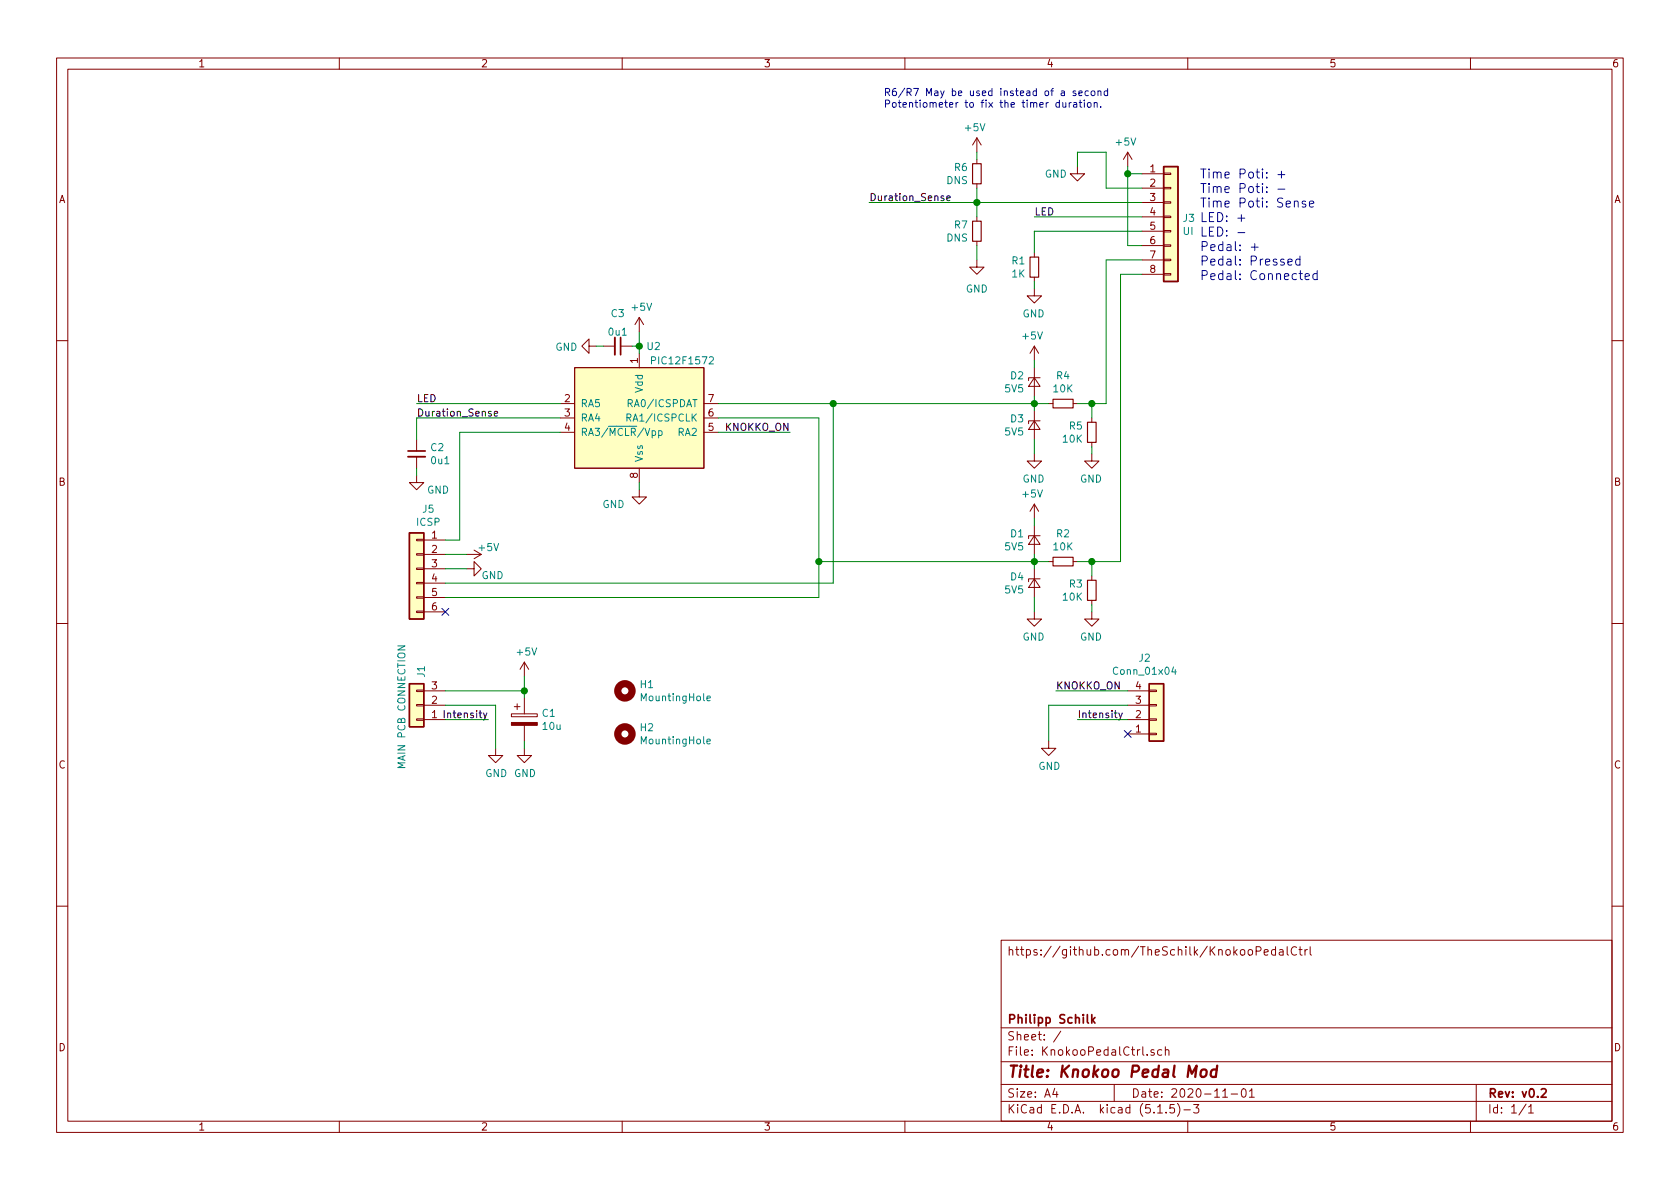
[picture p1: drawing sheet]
EESchema Schematic File Version 4
EELAYER 30 0
EELAYER END
$Descr A4 11693 8268
encoding utf-8
Sheet 1 1
Title "Knokoo Pedal Mod"
Date "2020-11-01"
Rev "v0.2"
Comp "Philipp Schilk"
Comment1 ""
Comment2 ""
Comment3 ""
Comment4 "https://github.com/TheSchilk/KnokooPedalCtrl"
$EndDescr
$Comp
L power:GND #PWR0103
U 1 1
P 3650 5200
F 0 "#PWR0103" H 3650 4950 50  0001 C CNN
F 1 "GND" H 3655 5027 50  0000 C CNN
F 2 "" H 3650 5200 50  0001 C CNN
F 3 "" H 3650 5200 50  0001 C CNN
	1    3650 5200
	1    0    0    -1  
$EndComp
Wire Wire Line
	3650 5200 3650 5150
$Comp
L Device:C_Small C3
U 1 1
P 4300 2400
F 0 "C3" V 4071 2400 50  0000 C CNN
F 1 "0u1" V 4200 2400 50  0000 C CNN
F 2 "Capacitor_SMD:C_0603_1608Metric" H 4300 2400 50  0001 C CNN
F 3 "~" H 4300 2400 50  0001 C CNN
	1    4300 2400
	0    1    1    0   
$EndComp
Wire Wire Line
	4400 2400 4450 2400
Wire Wire Line
	4450 2400 4450 2450
Wire Wire Line
	4450 2400 4450 2300
Connection ~ 4450 2400
$Comp
L power:+5V #PWR0105
U 1 1
P 4450 2300
F 0 "#PWR0105" H 4450 2150 50  0001 C CNN
F 1 "+5V" H 4465 2473 50  0000 C CNN
F 2 "" H 4450 2300 50  0001 C CNN
F 3 "" H 4450 2300 50  0001 C CNN
	1    4450 2300
	1    0    0    -1  
$EndComp
$Comp
L power:GND #PWR0107
U 1 1
P 4150 2400
F 0 "#PWR0107" H 4150 2150 50  0001 C CNN
F 1 "GND" V 4155 2272 50  0000 R CNN
F 2 "" H 4150 2400 50  0001 C CNN
F 3 "" H 4150 2400 50  0001 C CNN
	1    4150 2400
	0    1    1    0   
$EndComp
Wire Wire Line
	4150 2400 4200 2400
$Comp
L power:GND #PWR0108
U 1 1
P 4450 3400
F 0 "#PWR0108" H 4450 3150 50  0001 C CNN
F 1 "GND" H 4350 3300 50  0000 R CNN
F 2 "" H 4450 3400 50  0001 C CNN
F 3 "" H 4450 3400 50  0001 C CNN
	1    4450 3400
	1    0    0    -1  
$EndComp
Wire Wire Line
	4450 3400 4450 3350
$Comp
L Connector_Generic:Conn_01x06 J5
U 1 1
P 2900 3950
F 0 "J5" H 2818 4367 50  0000 C CNN
F 1 "ICSP" H 2818 4276 50  0000 C CNN
F 2 "Connector_PinHeader_2.54mm:PinHeader_1x06_P2.54mm_Vertical" H 2900 3950 50  0001 C CNN
F 3 "~" H 2900 3950 50  0001 C CNN
	1    2900 3950
	-1   0    0    -1  
$EndComp
Wire Wire Line
	3100 3750 3200 3750
Wire Wire Line
	3200 3750 3200 3000
Wire Wire Line
	3200 3000 3900 3000
$Comp
L power:+5V #PWR0109
U 1 1
P 3250 3850
F 0 "#PWR0109" H 3250 3700 50  0001 C CNN
F 1 "+5V" V 3200 4000 50  0000 C CNN
F 2 "" H 3250 3850 50  0001 C CNN
F 3 "" H 3250 3850 50  0001 C CNN
	1    3250 3850
	0    1    1    0   
$EndComp
Wire Wire Line
	3250 3850 3100 3850
$Comp
L power:GND #PWR0110
U 1 1
P 3250 3950
F 0 "#PWR0110" H 3250 3700 50  0001 C CNN
F 1 "GND" V 3200 3850 50  0000 R CNN
F 2 "" H 3250 3950 50  0001 C CNN
F 3 "" H 3250 3950 50  0001 C CNN
	1    3250 3950
	0    -1   -1   0   
$EndComp
Wire Wire Line
	3250 3950 3100 3950
Wire Wire Line
	3100 4050 5800 4050
Wire Wire Line
	5800 4050 5800 2800
Wire Wire Line
	5000 2900 5700 2900
Wire Wire Line
	5700 2900 5700 3900
Wire Wire Line
	5700 4150 3100 4150
$Comp
L Device:C_Small C2
U 1 1
P 2900 3150
F 0 "C2" H 2992 3196 50  0000 L CNN
F 1 "0u1" H 2992 3105 50  0000 L CNN
F 2 "Capacitor_SMD:C_0603_1608Metric" H 2900 3150 50  0001 C CNN
F 3 "~" H 2900 3150 50  0001 C CNN
	1    2900 3150
	1    0    0    -1  
$EndComp
Wire Wire Line
	2900 3300 2900 3250
Wire Wire Line
	2900 3050 2900 2900
$Comp
L Device:R_Small R5
U 1 1
P 7600 3000
F 0 "R5" H 7659 3046 50  0000 L CNN
F 1 "10K" H 7659 2955 50  0000 L CNN
F 2 "Resistor_SMD:R_0603_1608Metric" H 7600 3000 50  0001 C CNN
F 3 "~" H 7600 3000 50  0001 C CNN
	1    7600 3000
	-1   0    0    -1  
$EndComp
Wire Wire Line
	7600 2900 7600 2800
$Comp
L power:GND #PWR0113
U 1 1
P 7600 3150
F 0 "#PWR0113" H 7600 2900 50  0001 C CNN
F 1 "GND" H 7605 2977 50  0000 C CNN
F 2 "" H 7600 3150 50  0001 C CNN
F 3 "" H 7600 3150 50  0001 C CNN
	1    7600 3150
	-1   0    0    -1  
$EndComp
Wire Wire Line
	7600 3150 7600 3100
$Comp
L Device:D_Zener_Small D2
U 1 1
P 7200 2650
F 0 "D2" V 7154 2718 50  0000 L CNN
F 1 "5V5" V 7245 2718 50  0000 L CNN
F 2 "Diode_SMD:D_SOD-123" V 7200 2650 50  0001 C CNN
F 3 "~" V 7200 2650 50  0001 C CNN
	1    7200 2650
	0    -1   1    0   
$EndComp
$Comp
L Device:D_Zener_Small D3
U 1 1
P 7200 2950
F 0 "D3" V 7154 3018 50  0000 L CNN
F 1 "5V5" V 7245 3018 50  0000 L CNN
F 2 "Diode_SMD:D_SOD-123" V 7200 2950 50  0001 C CNN
F 3 "~" V 7200 2950 50  0001 C CNN
	1    7200 2950
	0    -1   1    0   
$EndComp
$Comp
L Device:R_Small R4
U 1 1
P 7400 2800
F 0 "R4" V 7204 2800 50  0000 C CNN
F 1 "10K" V 7295 2800 50  0000 C CNN
F 2 "Resistor_SMD:R_0603_1608Metric" H 7400 2800 50  0001 C CNN
F 3 "~" H 7400 2800 50  0001 C CNN
	1    7400 2800
	0    -1   1    0   
$EndComp
Wire Wire Line
	7200 2750 7200 2800
Wire Wire Line
	7300 2800 7200 2800
Connection ~ 7200 2800
Wire Wire Line
	7200 2800 7200 2850
$Comp
L power:GND #PWR0114
U 1 1
P 7200 3150
F 0 "#PWR0114" H 7200 2900 50  0001 C CNN
F 1 "GND" H 7205 2977 50  0000 C CNN
F 2 "" H 7200 3150 50  0001 C CNN
F 3 "" H 7200 3150 50  0001 C CNN
	1    7200 3150
	-1   0    0    -1  
$EndComp
Wire Wire Line
	7200 3150 7200 3050
$Comp
L power:+5V #PWR0115
U 1 1
P 7200 2500
F 0 "#PWR0115" H 7200 2350 50  0001 C CNN
F 1 "+5V" H 7215 2673 50  0000 C CNN
F 2 "" H 7200 2500 50  0001 C CNN
F 3 "" H 7200 2500 50  0001 C CNN
	1    7200 2500
	-1   0    0    -1  
$EndComp
Wire Wire Line
	7200 2500 7200 2550
$Comp
L PIC12F1571_1572:PIC12F1572 U2
U 1 1
P 4450 2900
F 0 "U2" H 4550 3400 50  0000 C CNN
F 1 "PIC12F1572" H 4750 3300 50  0000 C CNN
F 2 "Package_SO:SOIC-8_3.9x4.9mm_P1.27mm" H 3800 3250 50  0001 C CNN
F 3 "" H 3800 3250 50  0001 C CNN
	1    4450 2900
	1    0    0    -1  
$EndComp
$Comp
L power:+5V #PWR0101
U 1 1
P 3650 4700
F 0 "#PWR0101" H 3650 4550 50  0001 C CNN
F 1 "+5V" H 3665 4873 50  0000 C CNN
F 2 "" H 3650 4700 50  0001 C CNN
F 3 "" H 3650 4700 50  0001 C CNN
	1    3650 4700
	1    0    0    -1  
$EndComp
Wire Wire Line
	3100 4800 3650 4800
Wire Wire Line
	3650 4700 3650 4800
$Comp
L Device:CP C1
U 1 1
P 3650 5000
F 0 "C1" H 3768 5046 50  0000 L CNN
F 1 "10u" H 3768 4955 50  0000 L CNN
F 2 "Capacitor_SMD:CP_Elec_6.3x7.7" H 3688 4850 50  0001 C CNN
F 3 "~" H 3650 5000 50  0001 C CNN
	1    3650 5000
	1    0    0    -1  
$EndComp
Wire Wire Line
	3650 4850 3650 4800
Connection ~ 3650 4800
Wire Wire Line
	3100 4900 3450 4900
$Comp
L power:GND #PWR0102
U 1 1
P 3450 5200
F 0 "#PWR0102" H 3450 4950 50  0001 C CNN
F 1 "GND" H 3455 5027 50  0000 C CNN
F 2 "" H 3450 5200 50  0001 C CNN
F 3 "" H 3450 5200 50  0001 C CNN
	1    3450 5200
	1    0    0    -1  
$EndComp
Wire Wire Line
	3450 4900 3450 5200
Text Label 3400 5000 2    50   ~ 0
Intensity
Wire Wire Line
	3100 5000 3400 5000
Text Label 7500 5000 0    50   ~ 0
Intensity
Wire Wire Line
	7850 5000 7500 5000
Wire Wire Line
	7850 4900 7300 4900
Wire Wire Line
	7300 4900 7300 5150
$Comp
L power:GND #PWR0104
U 1 1
P 7300 5150
F 0 "#PWR0104" H 7300 4900 50  0001 C CNN
F 1 "GND" H 7305 4977 50  0000 C CNN
F 2 "" H 7300 5150 50  0001 C CNN
F 3 "" H 7300 5150 50  0001 C CNN
	1    7300 5150
	1    0    0    -1  
$EndComp
$Comp
L Connector_Generic:Conn_01x08 J3
U 1 1
P 8150 1500
F 0 "J3" H 8230 1492 50  0000 L CNN
F 1 "UI" H 8230 1401 50  0000 L CNN
F 2 "Connector_JST:JST_XH_S8B-XH-A_1x08_P2.50mm_Horizontal" H 8230 1355 50  0001 L CNN
F 3 "~" H 8150 1500 50  0001 C CNN
	1    8150 1500
	1    0    0    -1  
$EndComp
Text Notes 8350 1950 0    63   ~ 0
Time Poti: +\nTime Poti: -\nTime Poti: Sense\nLED: +\nLED: -\nPedal: +\nPedal: Pressed\nPedal: Connected
Wire Wire Line
	7600 2800 7500 2800
Wire Wire Line
	5000 3000 5500 3000
Text Label 5500 3000 2    50   ~ 0
KNOKKO_ON
Text Label 7350 4800 0    50   ~ 0
KNOKKO_ON
Wire Wire Line
	7350 4800 7850 4800
Wire Wire Line
	2900 2900 3900 2900
$Comp
L power:GND #PWR0106
U 1 1
P 2900 3300
F 0 "#PWR0106" H 2900 3050 50  0001 C CNN
F 1 "GND" H 3050 3200 50  0000 C CNN
F 2 "" H 2900 3300 50  0001 C CNN
F 3 "" H 2900 3300 50  0001 C CNN
	1    2900 3300
	1    0    0    -1  
$EndComp
Text Label 2900 2900 0    50   ~ 0
Duration_Sense
Text Label 2900 2800 0    50   ~ 0
LED
Wire Wire Line
	2900 2800 3900 2800
Wire Wire Line
	5000 2800 5800 2800
NoConn ~ 3100 4250
$Comp
L power:+5V #PWR0111
U 1 1
P 7850 1150
F 0 "#PWR0111" H 7850 1000 50  0001 C CNN
F 1 "+5V" H 7865 1323 50  0000 C CNN
F 2 "" H 7850 1150 50  0001 C CNN
F 3 "" H 7850 1150 50  0001 C CNN
	1    7850 1150
	-1   0    0    -1  
$EndComp
Wire Wire Line
	7850 1150 7850 1200
Wire Wire Line
	7850 1200 7950 1200
Wire Wire Line
	7850 1200 7850 1700
Wire Wire Line
	7850 1700 7950 1700
Connection ~ 7850 1200
Wire Wire Line
	7950 1500 7200 1500
Text Label 7200 1500 0    50   ~ 0
LED
Text Label 6050 1400 0    50   ~ 0
Duration_Sense
$Comp
L Device:R_Small R1
U 1 1
P 7200 1850
F 0 "R1" H 7259 1896 50  0000 L CNN
F 1 "1K" H 7259 1805 50  0000 L CNN
F 2 "Resistor_SMD:R_0603_1608Metric" H 7200 1850 50  0001 C CNN
F 3 "~" H 7200 1850 50  0001 C CNN
	1    7200 1850
	-1   0    0    -1  
$EndComp
$Comp
L power:GND #PWR0112
U 1 1
P 7200 2000
F 0 "#PWR0112" H 7200 1750 50  0001 C CNN
F 1 "GND" H 7205 1827 50  0000 C CNN
F 2 "" H 7200 2000 50  0001 C CNN
F 3 "" H 7200 2000 50  0001 C CNN
	1    7200 2000
	-1   0    0    -1  
$EndComp
Wire Wire Line
	7200 2000 7200 1950
Wire Wire Line
	7200 1750 7200 1600
Wire Wire Line
	7200 1600 7950 1600
Wire Wire Line
	7700 1300 7700 1050
Wire Wire Line
	7700 1050 7500 1050
Wire Wire Line
	7500 1050 7500 1150
Wire Wire Line
	7700 1300 7950 1300
$Comp
L power:GND #PWR0116
U 1 1
P 7500 1150
F 0 "#PWR0116" H 7500 900 50  0001 C CNN
F 1 "GND" H 7650 1100 50  0000 C CNN
F 2 "" H 7500 1150 50  0001 C CNN
F 3 "" H 7500 1150 50  0001 C CNN
	1    7500 1150
	-1   0    0    -1  
$EndComp
$Comp
L Device:R_Small R3
U 1 1
P 7600 4100
F 0 "R3" H 7659 4146 50  0000 L CNN
F 1 "10K" H 7659 4055 50  0000 L CNN
F 2 "Resistor_SMD:R_0603_1608Metric" H 7600 4100 50  0001 C CNN
F 3 "~" H 7600 4100 50  0001 C CNN
	1    7600 4100
	-1   0    0    -1  
$EndComp
Wire Wire Line
	7600 4000 7600 3900
$Comp
L power:GND #PWR0117
U 1 1
P 7600 4250
F 0 "#PWR0117" H 7600 4000 50  0001 C CNN
F 1 "GND" H 7605 4077 50  0000 C CNN
F 2 "" H 7600 4250 50  0001 C CNN
F 3 "" H 7600 4250 50  0001 C CNN
	1    7600 4250
	-1   0    0    -1  
$EndComp
Wire Wire Line
	7600 4250 7600 4200
$Comp
L Device:D_Zener_Small D1
U 1 1
P 7200 3750
F 0 "D1" V 7154 3818 50  0000 L CNN
F 1 "5V5" V 7245 3818 50  0000 L CNN
F 2 "Diode_SMD:D_SOD-123" V 7200 3750 50  0001 C CNN
F 3 "~" V 7200 3750 50  0001 C CNN
	1    7200 3750
	0    -1   1    0   
$EndComp
$Comp
L Device:D_Zener_Small D4
U 1 1
P 7200 4050
F 0 "D4" V 7154 4118 50  0000 L CNN
F 1 "5V5" V 7245 4118 50  0000 L CNN
F 2 "Diode_SMD:D_SOD-123" V 7200 4050 50  0001 C CNN
F 3 "~" V 7200 4050 50  0001 C CNN
	1    7200 4050
	0    -1   1    0   
$EndComp
$Comp
L Device:R_Small R2
U 1 1
P 7400 3900
F 0 "R2" V 7204 3900 50  0000 C CNN
F 1 "10K" V 7295 3900 50  0000 C CNN
F 2 "Resistor_SMD:R_0603_1608Metric" H 7400 3900 50  0001 C CNN
F 3 "~" H 7400 3900 50  0001 C CNN
	1    7400 3900
	0    -1   1    0   
$EndComp
Wire Wire Line
	7200 3850 7200 3900
Wire Wire Line
	7300 3900 7200 3900
Connection ~ 7200 3900
Wire Wire Line
	7200 3900 7200 3950
$Comp
L power:GND #PWR0118
U 1 1
P 7200 4250
F 0 "#PWR0118" H 7200 4000 50  0001 C CNN
F 1 "GND" H 7205 4077 50  0000 C CNN
F 2 "" H 7200 4250 50  0001 C CNN
F 3 "" H 7200 4250 50  0001 C CNN
	1    7200 4250
	-1   0    0    -1  
$EndComp
Wire Wire Line
	7200 4250 7200 4150
$Comp
L power:+5V #PWR0119
U 1 1
P 7200 3600
F 0 "#PWR0119" H 7200 3450 50  0001 C CNN
F 1 "+5V" H 7215 3773 50  0000 C CNN
F 2 "" H 7200 3600 50  0001 C CNN
F 3 "" H 7200 3600 50  0001 C CNN
	1    7200 3600
	-1   0    0    -1  
$EndComp
Wire Wire Line
	7200 3600 7200 3650
Wire Wire Line
	7600 3900 7500 3900
Wire Wire Line
	7600 3900 7800 3900
Connection ~ 7600 3900
Wire Wire Line
	7950 1800 7700 1800
Wire Wire Line
	7700 1800 7700 2800
Wire Wire Line
	7700 2800 7600 2800
Connection ~ 7600 2800
Wire Wire Line
	7950 1900 7800 1900
Wire Wire Line
	7800 1900 7800 3900
Wire Wire Line
	5800 2800 7200 2800
Connection ~ 5800 2800
Wire Wire Line
	5700 3900 7200 3900
Connection ~ 5700 3900
Wire Wire Line
	5700 3900 5700 4150
$Comp
L Mechanical:MountingHole H1
U 1 1
P 4350 4800
F 0 "H1" H 4450 4846 50  0000 L CNN
F 1 "MountingHole" H 4450 4755 50  0000 L CNN
F 2 "MountingHole:MountingHole_3.2mm_M3_Pad_Via" H 4350 4800 50  0001 C CNN
F 3 "~" H 4350 4800 50  0001 C CNN
	1    4350 4800
	1    0    0    -1  
$EndComp
$Comp
L Mechanical:MountingHole H2
U 1 1
P 4350 5100
F 0 "H2" H 4450 5146 50  0000 L CNN
F 1 "MountingHole" H 4450 5055 50  0000 L CNN
F 2 "MountingHole:MountingHole_3.2mm_M3_Pad_Via" H 4350 5100 50  0001 C CNN
F 3 "~" H 4350 5100 50  0001 C CNN
	1    4350 5100
	1    0    0    -1  
$EndComp
NoConn ~ 7850 5100
$Comp
L Connector_Generic:Conn_01x04 J2
U 1 1
P 8050 5000
F 0 "J2" H 7968 4575 50  0000 C CNN
F 1 "Conn_01x04" H 7968 4666 50  0000 C CNN
F 2 "Connector_JST:JST_XH_S4B-XH-A_1x04_P2.50mm_Horizontal" H 8050 5000 50  0001 C CNN
F 3 "~" H 8050 5000 50  0001 C CNN
	1    8050 5000
	1    0    0    1   
$EndComp
$Comp
L Connector_Generic:Conn_01x03 J1
U 1 1
P 2900 4900
F 0 "J1" V 2864 4712 50  0000 R CNN
F 1 "MAIN PCB CONNECTION" V 3000 5350 50  0000 R CNN
F 2 "Connector_JST:JST_XH_S3B-XH-A_1x03_P2.50mm_Horizontal" H 2900 4900 50  0001 C CNN
F 3 "~" H 2900 4900 50  0001 C CNN
	1    2900 4900
	-1   0    0    1   
$EndComp
Wire Wire Line
	6050 1400 6800 1400
$Comp
L Device:R_Small R7
U 1 1
P 6800 1600
F 0 "R7" H 6859 1646 50  0000 L CNN
F 1 "DNS" H 6859 1555 50  0000 L CNN
F 2 "Resistor_SMD:R_0603_1608Metric" H 6800 1600 50  0001 C CNN
F 3 "~" H 6800 1600 50  0001 C CNN
	1    6800 1600
	-1   0    0    -1  
$EndComp
$Comp
L Device:R_Small R6
U 1 1
P 6800 1200
F 0 "R6" H 6859 1246 50  0000 L CNN
F 1 "DNS" H 6859 1155 50  0000 L CNN
F 2 "Resistor_SMD:R_0603_1608Metric" H 6800 1200 50  0001 C CNN
F 3 "~" H 6800 1200 50  0001 C CNN
	1    6800 1200
	-1   0    0    -1  
$EndComp
Wire Wire Line
	6800 1500 6800 1400
Connection ~ 6800 1400
Wire Wire Line
	6800 1400 7950 1400
Wire Wire Line
	6800 1400 6800 1300
Wire Wire Line
	6800 1100 6800 1050
$Comp
L power:+5V #PWR0120
U 1 1
P 6800 1050
F 0 "#PWR0120" H 6800 900 50  0001 C CNN
F 1 "+5V" H 6815 1223 50  0000 C CNN
F 2 "" H 6800 1050 50  0001 C CNN
F 3 "" H 6800 1050 50  0001 C CNN
	1    6800 1050
	-1   0    0    -1  
$EndComp
$Comp
L power:GND #PWR0121
U 1 1
P 6800 1800
F 0 "#PWR0121" H 6800 1550 50  0001 C CNN
F 1 "GND" H 6800 1600 50  0000 C CNN
F 2 "" H 6800 1800 50  0001 C CNN
F 3 "" H 6800 1800 50  0001 C CNN
	1    6800 1800
	-1   0    0    -1  
$EndComp
Wire Wire Line
	6800 1800 6800 1700
Text Notes 6150 750  0    50   ~ 0
R6/R7 May be used instead of a second\nPotentiometer to fix the timer duration.
$EndSCHEMATC
